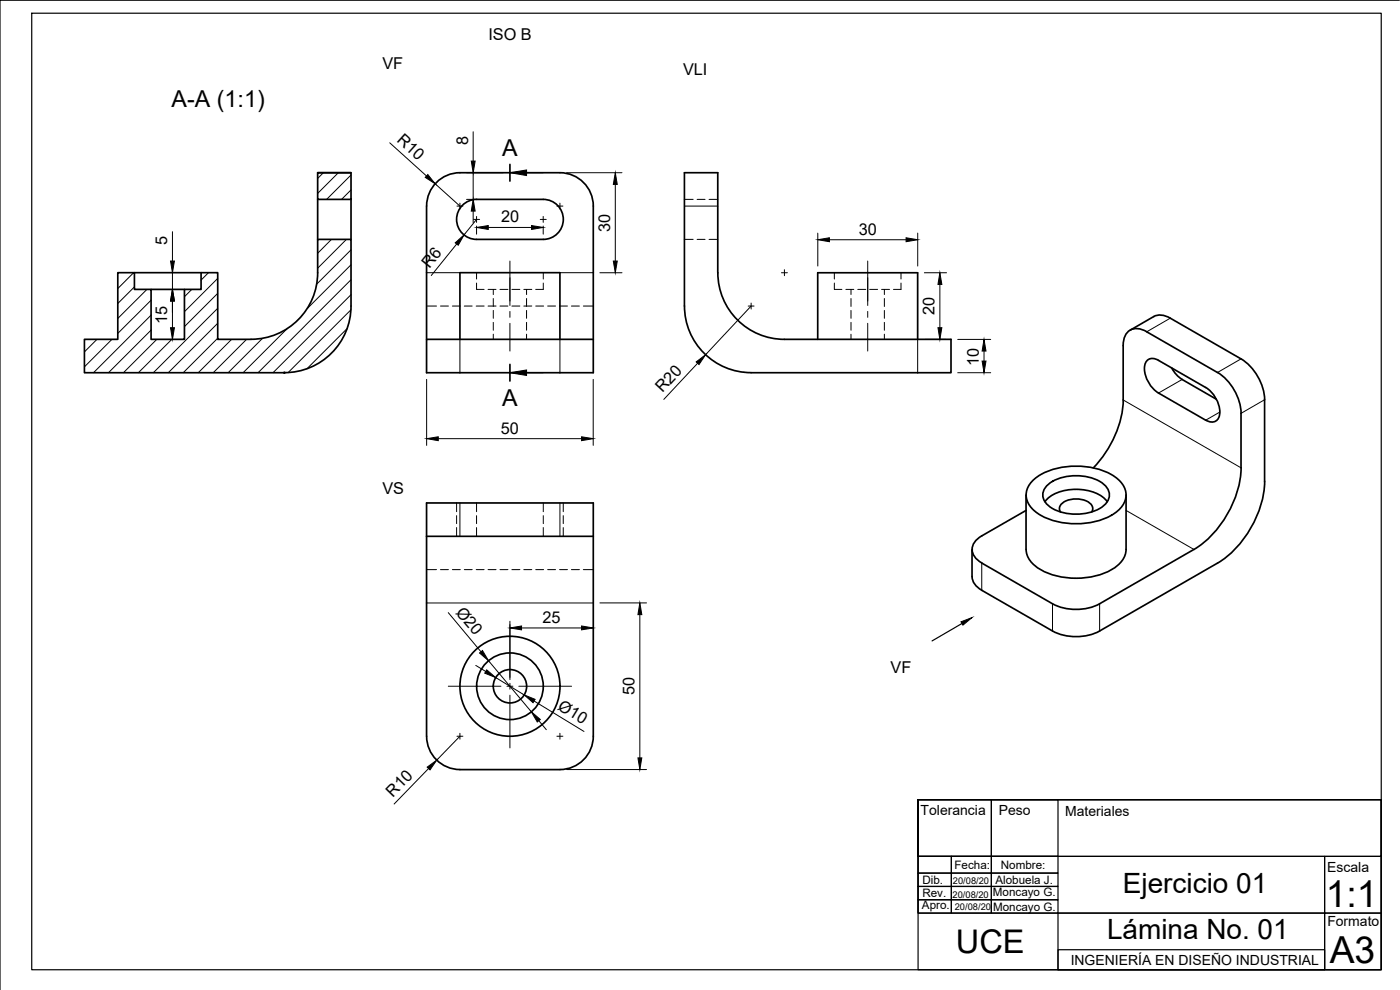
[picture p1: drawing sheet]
<svg xmlns="http://www.w3.org/2000/svg" width="420mm" height="297mm" viewBox="0 0 420 297" stroke-linecap="round" stroke-linejoin="round" font-family="sans-serif">
<!-- layer: Hidden Narrow -->
<g fill="none" stroke="#000" stroke-width=".3">
<path d="M128 91.8h3M132.2 91.8h2.4M135.8 91.8h2.3M139.3 91.8h2.4M142.9 91.8h2.4M146.5 91.8h2.4M150.1 91.8h2.3M153.6 91.8h2.4M157.2 91.8h2.4M160.8 91.8h2.4M164.4 91.8h2.3M167.9 91.8h2.4"/>
<path d="M171.5 91.8h2.4M175.1 91.8h3M143 150.9v2.6M143 154.7v2.4M143 158.3v2.6M163 150.9v2.6M163 154.7v2.4M163 158.3v2.6M128 170.9h3M132.2 170.9h2.4M135.8 170.9h2.3M139.3 170.9h2.4"/>
<path d="M142.9 170.9h2.4M146.5 170.9h2.4M150.1 170.9h2.3M153.6 170.9h2.4M157.2 170.9h2.4M160.8 170.9h2.4M164.4 170.9h2.3M167.9 170.9h2.4M171.5 170.9h2.4M175.1 170.9h3"/>
</g>
<!-- layer: Visible -->
<g fill="none" stroke="#000" stroke-width=".51">
<path d="M95.3 51.8h10v8h-10zM95.3 59.8v12M95.3 51.8h10M105.3 59.8v12M128 61.8v40M128 61.8a10 10 0 0 1 10-10h30.1a10 10 0 0 1 10 10v20M138.8 61.6a6 6 0 0 1 4.2-1.8h20.1a6 6 0 0 1 6 6 6 6 0 0 1-6 6h-20.1a6 6 0 0 1-5.5-3.7 6 6 0 0 1 1.3-6.5zM40.3 81.8h20M45.3 86.8h10.1M178.1 81.8v30h-50.1v-10h50.1M339.2 99.1l7-4.1a5 5 0 0 1 5 .5l21.2 12.2a15.6 15.6 0 0 1 7.1 12.2M85.4 111.8a20 20 0 0 0 19.9-20v-20h-10v10a20 20 0 0 1-20 20h-10v-20h-5v5h-4.9v15h-10.1v-15h-5v-5h-5v20h-10v10h60"/>
<path d="M138 101.8v-20h30v20M225.4 111.8a20 20 0 0 1-20-20v-40h10v30a20 20 0 0 0 20 20h50v10h-60M245.4 101.8v-20h30v20M337.1 103.7v16.3a31.4 31.4 0 0 1-9 20.4M337.1 103.6a4.2 4.2 0 0 1 5-4.9l2.1 .8 21.2 12.3M351.6 110.3l1.2 1.8 2 1.7M354.8 113.9l10.2 5.9M361.8 116.3a8.7 8.7 0 0 1 4 8.9 2.47 2.47 0 0 1-3.9 .9l-14.2-8.2a8.7 8.7 0 0 1-4-8.9 2.47 2.47 0 0 1 4-.9l14.1 8.2M365.4 111.7a15.5 15.5 0 0 1 7 12.3l.1 16.4a31.2 31.2 0 0 1-14.2 24.5l-28.3 16.3M379.5 119.9v24.6M307.9 153.1l-13.2 7.7a4.2 4.2 0 0 0-1.8 6.8l1.8 1.3M307.9 148.5v16.4"/>
<path d="M310.2 144a21.5 21.5 0 0 1 18-3.6 13.7 13.7 0 0 1 8.9 5.3 5.6 5.6 0 0 1-1.4 7.4 21.5 21.5 0 0 1-18 3.5 13.7 13.7 0 0 1-8.9-5.3 5.6 5.6 0 0 1 1.4-7.3zM313.6 150.5a11.8 11.8 0 0 1 10.6-3.6 11 11 0 0 1 8.1 3.6M314.1 145.8a14 14 0 0 1 12.6-2.6 7.2 7.2 0 0 1 6.2 4.9 5.1 5.1 0 0 1-3.9 5 15.3 15.3 0 0 1-14.1-1.2 3.9 3.9 0 0 1-.8-6.1zM318.3 153.6a2.27 2.27 0 0 1 1.7-3.3 7.1 7.1 0 0 1 7.6 1.2 1.78 1.78 0 0 1 0 2.1M337.9 148.5v16.3a8.2 8.2 0 0 1-5.6 6.8 23.2 23.2 0 0 1-21.1-1.3 6.9 6.9 0 0 1-3.2-5.5M379.5 144.5a31.2 31.2 0 0 1-14.1 24.5l-35.4 20.3M128 160.9v-10h50.1v70a10 10 0 0 1-10 10M128 160.9v60M128 160.9h50.1M291.7 164.9v8.1a5 5 0 0 0 2.9 4.1l21.3 12.2a15.6 15.6 0 0 0 14.1 0M294.6 168.9l21.3 12.3a15.6 15.6 0 0 0 14.1 0M128 220.9a10 10 0 0 0 10 10"/>
<path d="M138 230.9h30"/>
<circle cx="153" cy="205.9" r="5"/>
<circle cx="153" cy="205.9" r="10"/>
<circle cx="153.1" cy="205.9" r="15"/>
</g>
<!-- layer: Visible Narrow -->
<g fill="none" stroke="#000" stroke-width=".3">
<path d="M205.4 61.8h10M128 81.8h10M168 81.8h10.1M351.2 95.5l-7.1 4.1M138 101.8v10M168 101.8v10M275.4 101.8v10M354.8 113.9l-7.1 4M372.4 107.7l-7 4.1M379.5 119.9l-7.1 4.1M337.1 120l35.3 20.4M366.1 123.6l-4.3 2.5"/>
<path d="M138 150.9v10M168 150.9v10M337.9 153.1l20.4 11.8M294.6 168.9v8.2M128 180.9h50.1M315.9 181.2v8.1M330 181.2v8.1"/>
</g>
<!-- layer: Hidden -->
<g fill="none" stroke="#000" stroke-width=".3">
<path d="M205.4 59.8h2.6M209.2 59.8h2.4M212.8 59.8h2.6M205.4 71.8h2.6M209.2 71.8h2.4M212.8 71.8h2.6M143 84.9v1.9h2.3M143 81.8v1.9M146.5 86.8h2.4M148 86.8v1.6M148 89.6v2.4M148 93.1v2.4"/>
<path d="M148 96.7v2.4M150.1 86.8h2.3M153.6 86.8h2.4M157.2 86.8h2.4M158 86.8v1.6M158 89.6v2.4M158 93.1v2.4M158 96.7v2.4M163 84.9v1.9h-2.2M163 81.8v1.9M250.4 84.9v1.9h2.3M250.4 81.8v1.9"/>
<path d="M253.9 86.8h2.3M255.4 86.8v1.6M255.4 89.6v2.4M255.4 93.1v2.4M255.4 96.7v2.4M257.4 86.8h2.4M261 86.8h2.4M264.6 86.8h2.4M265.4 86.8v1.6M265.4 89.6v2.4M265.4 93.1v2.4M265.4 96.7v2.4"/>
<path d="M270.4 84.9v1.9h-2.3M270.4 81.8v1.9M148 100.3v1.5M158 100.3v1.5M255.4 100.3v1.5M265.4 100.3v1.5M137 150.9v2.6M137 154.7v2.4M137 158.3v2.6M169 150.9v2.6M169 154.7v2.4M169 158.3v2.6"/>
</g>
<!-- layer: Visible -->
<circle cx="85.3" cy="111.8" r=".24" fill="#000" stroke="#000" stroke-width=".3"/>
<!-- layer: Sketch1 -->
<g fill="none" stroke="#000" stroke-width=".36">
<path d="M9.5 4h405v287h-405zM420 .1h-420v296.9M288.7 187.1l-9 5.2M275.5 240h22v16.9h-22zM275.5 240h139v51h-139v-51v16.9h139v-16.9zM297.5 240h20v16.9h-20zM275.5 256.9h10v5.1h-10zM275.5 256.9h122v17.1h-122zM285.5 256.9h12v5.1h-12zM297.5 256.9h20v5.1h-20zM397.5 256.9h17v17.1h-17zM275.5 270h10v4h-10z"/>
<path d="M275.5 266h10v4h-10zM275.5 262h10v4h-10zM285.5 270h12v4h-12zM285.5 266h12v4h-12zM285.5 262h12v4h-12zM297.5 270h20v4h-20zM297.5 266h20v4h-20zM297.5 262h20v4h-20zM317.5 274h80v17h-80zM397.5 274h17v17h-17zM317.5 285h80v6h-80z"/>
</g>
<!-- layer: Hatching -->
<g fill="none" stroke="#000" stroke-width=".3">
<path d="M97 51.8l-1.6 1.7M101.5 51.8l-6.1 6.2M105.3 52.5l-7.3 7.3M105.3 57l-2.8 2.8M99.5 71.8l-4.1 4.2M104 71.8l-8.6 8.7M105.3 75l-10.2 10.2M105.3 79.4l-13.1 13.2M35.6 81.8l-.3 .3M40.1 81.8l-4.8 4.8M40.3 86.1l-5 5M44.1 86.8l-8.8 8.8"/>
<path d="M45.4 90.1l-10.1 9.9M45.4 94.5l-17.3 17.3M45.4 99l-12.8 12.8M57.6 86.8l-2.2 2.2M62.5 81.8l-2.2 2.2M65.3 83.5l-9.9 10M65.3 88l-9.9 10M65.3 92.5l-19.3 19.3M65.3 97l-14.8 14.8M86.1 98.7l-13.1 13.1M104.2 98.6l-12.1 12.1M105.3 92.9l-18.8 18.9"/>
<path d="M105.3 83.9l-27.9 27.9M105.3 88.4l-23.4 23.4M29.1 101.8l-3.7 3.8M33.6 101.8l-8.2 8.3M47 101.8l-10 10M51.5 101.8l-10 10M65.3 101.5l-10.3 10.3M69.5 101.8l-10 10M74 101.8l-10 10M78.8 101.5l-10.3 10.3"/>
</g>
<!-- layer: Annotations -->
<path d="M153 49.3v5M153 109.3v5" fill="none" stroke="#000" stroke-width=".51"/>
<path d="M158 51.8h5M158 111.8h5" fill="none" stroke="#000" stroke-width=".3"/>
<path d="M153 51.8l5-.8v1.7zM153 111.8l5-.8v1.7z" fill="#000" stroke="#000" stroke-width=".3"/>
<!-- layer: Dimensions -->
<g fill="none" stroke="#000" stroke-width=".3">
<path d="M142 39.5v8.8M117 42.8l11 10M130.6 55.1l7.4 6.7M140 51.8h11M140 59.8h3.3M142 51.8v8M170 51.8h16.7M184.7 55.3v23M51.8 69.5v8.8M137.1 73.2l-7.7 9.5M142 63.3v3.5M143 65.8l-3.7 4.7"/>
<path d="M143 67.8v2.5M146.5 68.2h13M163 67.8v2.5M245.4 69.9v9.9M248.9 71.9h23M275.4 69.9v9.9M51.8 81.8v5M51.8 90.3v8M180 81.8h6.7M225.4 91.8l-13.6 14.6M277.4 81.8h6.7M282.1 85.3v13"/>
<path d="M128 113.8v19.8M178 113.8v19.8M209.4 109l-10.2 10.8M277.4 101.8h6.7M287.4 101.8h9.9M287.4 111.8h9.9M295.3 105.3v3M131.5 131.6h43M134.5 183.8l9.9 11.8M142.8 199.7l3 1.8M146.6 198.2l12.8 15.4M153 186.4v17.5"/>
<path d="M156.5 188.4h18M180 180.9h14M192 184.4v43M148.8 203.3l8.5 5.2M160.3 210.3l15 9.2M161.7 216.2l2.3 2.7M128.6 230.6l-10.3 10.6M138 220.9l-6.9 7.2M170 230.9h24"/>
</g>
<g fill="#000" stroke="#000" stroke-width=".3">
<path d="M128.4 52.4l2.2 2.7-3-1.9zM141.4 48.3h1.2l-.6 3.5zM184.7 51.8l.6 3.5h-1.2zM51.2 78.3h1.1l-.5 3.5zM136.6 72.9l2.7-2.4-1.8 3.1zM142 59.8l.6 3.5h-1.2zM143 68.2l3.5-.5v1.1zM159.5 67.7l3.5 .5-3.5 .6zM184.1 78.3h1.2l-.6 3.5zM245.4 71.9l3.5-.6v1.2zM271.9 71.3l3.5 .6-3.5 .6zM51.8 86.8l.5 3.5h-1.1z"/>
<path d="M51.2 98.3h1.1l-.5 3.5zM282.1 81.8l.6 3.5h-1.2zM281.5 98.3h1.2l-.6 3.5zM208.9 108.6l2.9-2.2-2 3zM295.3 101.8l.6 3.5h-1.2zM294.7 108.3h1.2l-.6 3.5zM128 131.6l3.5-.6v1.2zM174.5 131l3.5 .6-3.5 .6zM143.9 195.9l.9-.7 1.8 3zM153 188.4l3.5-.6v1.2zM174.5 187.8l3.5 .6-3.5 .6zM192 180.9l.6 3.5h-1.1z"/>
<path d="M146.1 201l2.7 2.3-3.3-1.3zM157.3 208.5l3.3 1.3-.6 1zM159.4 213.6l2.8 2.3-1 .7zM128.2 230.2l2.9-2.1-2 2.9zM191.5 227.4h1.1l-.6 3.5z"/>
</g>
<!-- layer: Center Lines -->
<g fill="none" stroke="#000" stroke-width=".3">
<path d="M137.1 61.8h1.8M138 60.9v1.8M142.1 65.8h1.8M143 64.9v1.8M153 78.3v13.4M162.1 65.8h1.8M163 64.9v1.8M167.1 61.8h1.8M168 60.9v1.8M260.4 78.3v13.4M153 93.4v1.8M153 97v8.3"/>
<path d="M224.5 91.8h1.8M225.4 90.9v1.8M234.5 81.8h1.8M235.4 80.9v1.8M260.4 93.4v1.8M260.4 97v8.3M153 187.4v15.8M134.5 205.9h15.8M152.1 205.9h1.8M153 205v1.8M153 208.6v15.8M155.7 205.9h15.8"/>
<path d="M137.1 220.9h1.8M138 220v1.8M167.1 220.9h1.8M168 220v1.8"/>
</g>
<!-- layer: Sketch1 -->
<path d="M288.4 186.6l3.3-1.3-2.7 2.3z" fill="#000" stroke="#000" stroke-width=".3"/>
<g font-size="11.2">
<text x="397.9" y="272">1:1</text>
<text x="399.1" y="289">A3</text>
</g>
<text font-size="9.8" x="286.9" y="285.9">UCE</text>
<g font-size="8.4">
<text x="337" y="267.9">Ejercicio 01</text>
<text x="332.2" y="281.7">Lámina No. 01</text>
</g>
<g font-size="7">
<text x="51.5" y="32.1">A-A (1:1)</text>
<text x="150.7" y="46.8">A</text>
<text x="150.7" y="121.8">A</text>
</g>
<g font-size="4.9">
<text x="146.6" y="11.9">ISO B</text>
<text x="114.7" y="20.8">VF</text>
<text x="205" y="22.4">VLI</text>
<text x="118.9" y="42.4" transform="rotate(42 118.9 42.4)">R10</text>
<text x="140.5" y="43.5" transform="rotate(-90 140.5 43.5)">8</text>
<text x="150.4" y="66.7">20</text>
<text x="183.1" y="69.5" transform="rotate(-90 183.1 69.5)">30</text>
<text x="257.7" y="70.4">30</text>
<text x="50.2" y="73.5" transform="rotate(-90 50.2 73.5)">5</text>
<text x="128.9" y="80.8" transform="rotate(-51 128.9 80.8)">R6</text>
<text x="280.5" y="94.5" transform="rotate(-90 280.5 94.5)">20</text>
<text x="50.2" y="97.2" transform="rotate(-90 50.2 97.2)">15</text>
<text x="293.8" y="109.7" transform="rotate(-90 293.8 109.7)">10</text>
<text x="198.8" y="117.9" transform="rotate(-47 198.8 117.9)">R20</text>
<text x="150.3" y="130.1">50</text>
<text x="114.7" y="148.3">VS</text>
<text x="136.6" y="183.8" transform="rotate(50 136.6 183.8)">Ø20</text>
<text x="162.8" y="186.8">25</text>
<text x="267.3" y="202">VF</text>
<text x="190.5" y="208.6" transform="rotate(-90 190.5 208.6)">50</text>
<text x="167.1" y="212.6" transform="rotate(31 167.1 212.6)">Ø10</text>
<text x="117.9" y="239.4" transform="rotate(-46 117.9 239.4)">R10</text>
</g>
<g font-size="4.2">
<text x="276.3" y="244.4">Tolerancia</text>
<text x="299.7" y="244.5">Peso</text>
<text x="319.7" y="244.8">Materiales</text>
<text x="398.3" y="261.7">Escala</text>
<text x="398.4" y="277.9">Formato</text>
<text x="321.3" y="289.5">INGENIERÍA EN DISEÑO INDUSTRIAL</text>
</g>
<g font-size="3.5">
<text x="286.4" y="260.8">Fecha:</text>
<text x="300.4" y="260.7">Nombre:</text>
<text x="276.8" y="269.2">Rev.</text>
<text x="276.8" y="265.2">Dib.</text>
<text x="298" y="268.9">Moncayo G.</text>
<text x="298.7" y="265.1">Alobuela J.</text>
<text x="276.7" y="272.6">Apro.</text>
<text x="298" y="273.5">Moncayo G.</text>
</g>
<g font-size="2.8">
<text x="285.9" y="269.3">20/08/20</text>
<text x="286" y="265.2">20/08/20</text>
<text x="286.6" y="273">20/08/20</text>
</g>
</svg>
